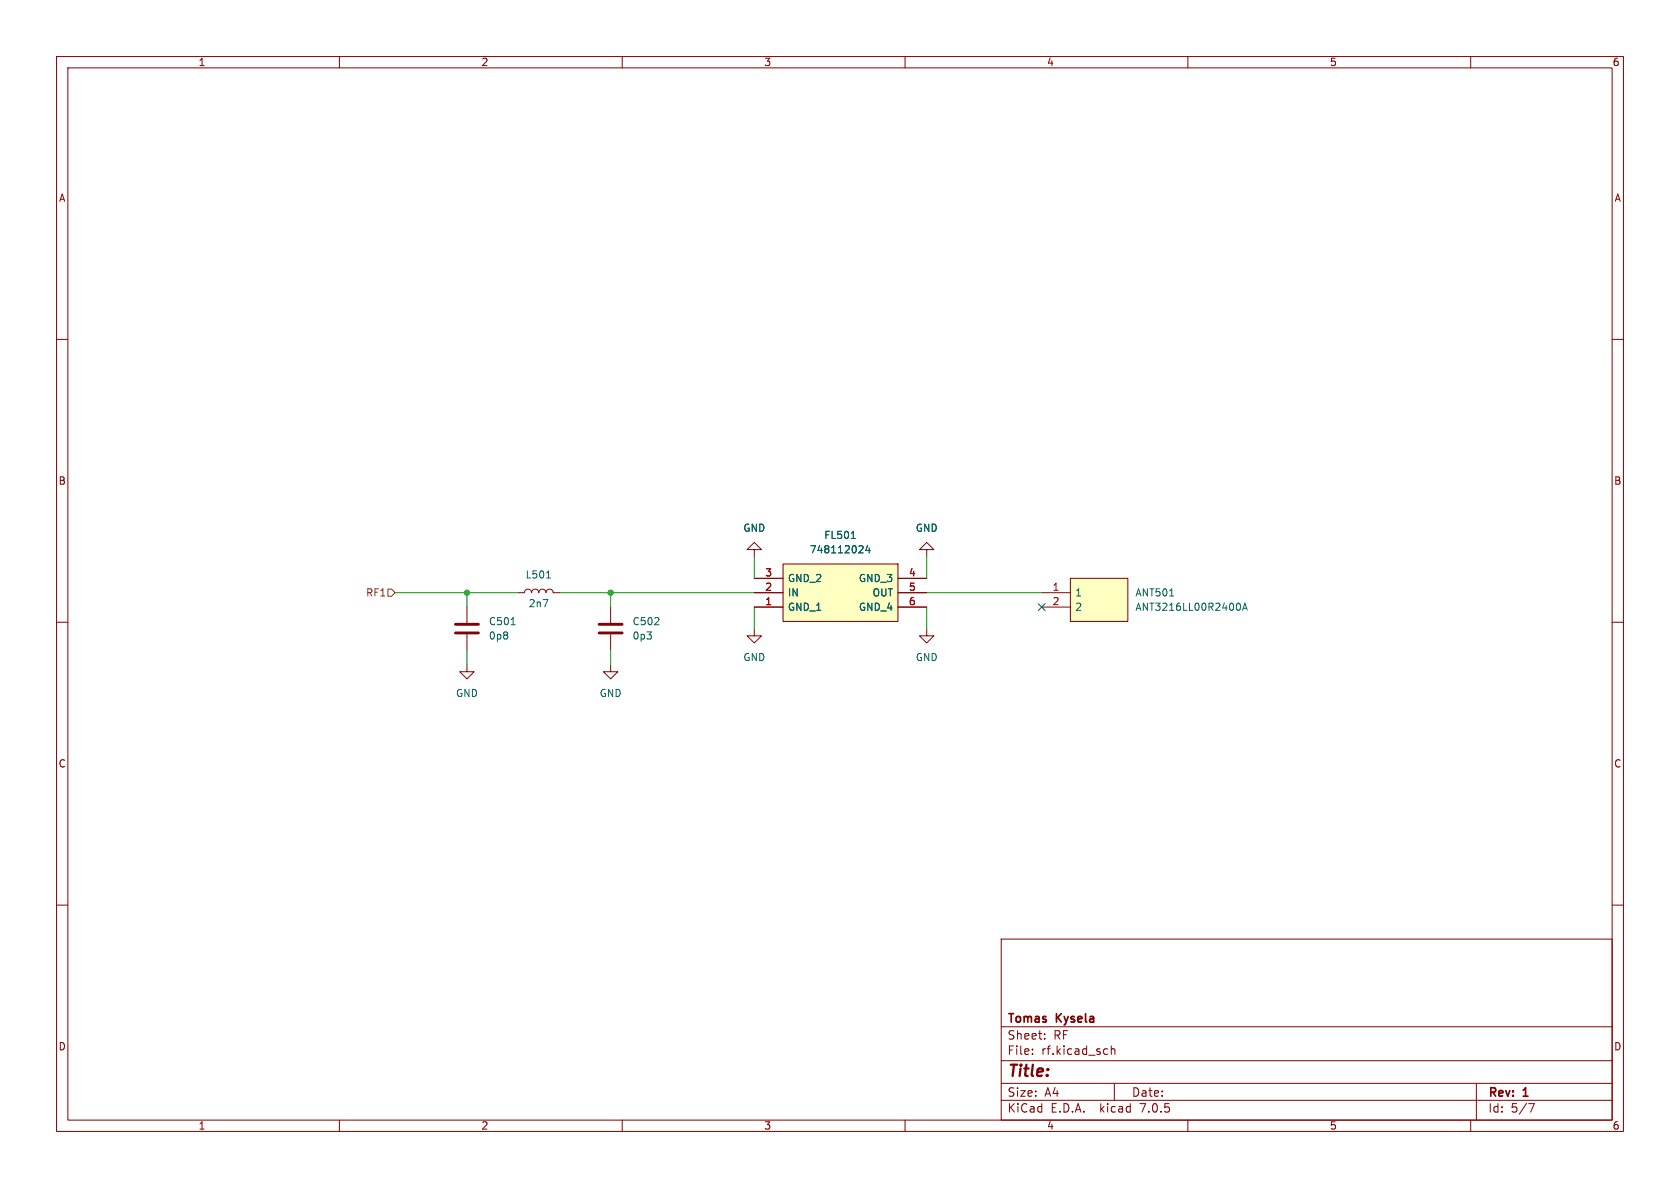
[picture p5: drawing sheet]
<svg xmlns="http://www.w3.org/2000/svg" width="297mm" height="210mm" viewBox="0 0 297 210" stroke-linecap="round" stroke-linejoin="round" font-family="sans-serif">
<g fill="none" stroke="#840000" stroke-width=".18">
<path d="M10 10h277v190h-277zM12 12h273v186h-273zM60 10v2M110 10v2M160 10v2M210 10v2M260 10v2M10 60h2M285 60h2M10 110h2M285 110h2M10 160h2"/>
<path d="M285 160h2M177 166h108v32h-108zM60 198v2M110 198v2M160 198v2M177 194.5h108M177 191.5h108M177 187.5h108M177 181.5h108M182.5 186.3v.1M182.5 185.5v.1M184.7 183.6v.1"/>
<path d="M184.7 182.8v.1M195.7 185.4l.1 .1M195.8 186.3l-.1 .1M196.5 184.9v1.5M196.5 185.5l.2-.1 .3 .1 .1 .9M197 191.5v3M210 198v2M260 198v2M261 191.5v6.5M270.2 195.1h1l-.6 1.5"/>
</g>
<path d="M189.2 102.2h10.2v7.7h-10.2z" fill="#ffffc2"/>
<path d="M163.8 97.2h1.3l-1.3-1.3-1.2 1.3h1.2v1.2M82.5 117.5v1.2h1.3l-1.3 1.3-1.2-1.3h1.2M82.5 107.3v2.8M82.5 112.1v2.8M91.4 104.8h1.3a.64 .64 0 0 1 .6-.7 .64 .64 0 0 1 .7 .7 .64 .64 0 0 1 .6-.7 .64 .64 0 0 1 .6 .7 .64 .64 0 0 1 .7-.7 .64 .64 0 0 1 .6 .7 .64 .64 0 0 1 .7-.7 .64 .64 0 0 1 .6 .7h1.3M107.9 117.5v1.2h1.3l-1.3 1.3-1.2-1.3h1.2M107.9 107.3v2.8M107.9 112.1v2.8M184.1 104.8h5.1M184.1 107.3h5.1M189.2 102.2h10.2v7.7h-10.2z" fill="none" stroke="#840000" stroke-width=".18"/>
<path d="M90.4 110.4h.7M96.6 102.2h.7M206.8 105.4h.7M219 106.6a.79 .79 0 0 1 0 1.3M219.7 107.9l.4-1.3 .4 1.3M219.8 107.5h.6" fill="none" stroke="#006464" stroke-width=".18"/>
<path d="M80.5 111.9h4.1M80.5 110.4h4.1M105.9 111.9h4.1M105.9 110.4h4.1" fill="none" stroke="#840000" stroke-width=".51"/>
<path d="M138.4 99.7h20.3v10.2h-20.3z" fill="#ffffc2"/>
<path d="M133.3 97.2h1.3l-1.3-1.3-1.2 1.3h1.2v1.2M138.4 99.7h20.3v10.2h-20.3zM133.3 111.1v1.3h1.3l-1.3 1.3-1.2-1.3h1.2M133.3 107.3h5.1M133.3 104.8h5.1M133.3 102.2h5.1M158.7 107.3h5.1M158.7 104.8h5.1M158.7 102.2h5.1M163.8 111.1v1.3h1.3l-1.3 1.3-1.2-1.3h1.2" fill="none" stroke="#840000" stroke-width=".18"/>
<path d="M150.5 95.2h.7M152.5 96.5l.1 .2-.1 .3-.7 .7h.8M153.4 96.4l-.3 .9h.8M153.7 96.9v.8" fill="none" stroke="#006464" stroke-width=".18"/>
<path d="M68.6 104.1h.6l.6 .7-.6 .6h-.6z" fill="none" stroke="#725600" stroke-width=".18"/>
<path d="M133.3 98.4v3.8M163.8 98.4v3.8M69.8 104.8h21.6M82.5 104.8v2.5M82.5 114.9v2.6M99.1 104.8h34.2M107.9 104.8v2.5M107.9 114.9v2.6M133.3 107.3v3.8M163.8 107.3v3.8M163.8 104.8h20.3" fill="none" stroke="#009600" stroke-width=".18"/>
<path d="M183.5 106.7l1.3 1.2M184.8 106.7l-1.3 1.2" fill="none" stroke="#000084" stroke-width=".18"/>
<g fill="#009600" stroke="#009600" stroke-width=".18">
<circle cx="107.9" cy="104.8" r=".46"/>
<circle cx="82.5" cy="104.8" r=".46"/>
</g>
<text font-size="2.8" fill="#840000" x="178" y="190.8">Title:</text>
<g font-size="2.1" fill="#840000">
<text x="178" y="183.9">Sheet:</text>
<text x="178" y="181.1">Tomas</text>
<text x="186.2" y="183.9">RF</text>
<text x="186.7" y="181.1">Kysela</text>
<text x="178" y="186.6">File:</text>
<text x="184" y="186.6">rf.kicad_sch</text>
<text x="178" y="196.8">KiCad</text>
<text x="178" y="194">Size:</text>
<text x="184.6" y="194">A4</text>
<text x="185.7" y="196.8">E.D.A.</text>
<text x="194.4" y="196.8">kicad</text>
<text x="200" y="194">Date:</text>
<text x="201.5" y="196.8">7.0.5</text>
<text x="263" y="194.2">Rev:</text>
<text x="263" y="196.8">Id:</text>
<text x="267" y="196.8">5/7</text>
<text x="269.2" y="194.2">1</text>
</g>
<g font-size="1.8" fill="#840000">
<text x="35" y="11.8">1</text>
<text x="85" y="11.8">2</text>
<text x="135" y="11.8">3</text>
<text x="185" y="11.8">4</text>
<text x="235" y="11.8">5</text>
<text x="285" y="11.8">6</text>
<text x="10.4" y="35.8">A</text>
<text x="285.4" y="35.8">A</text>
<text x="10.3" y="85.8">B</text>
<text x="285.3" y="85.8">B</text>
<text x="10.3" y="135.8">C</text>
<text x="285.3" y="135.8">C</text>
<text x="10.3" y="185.8">D</text>
<text x="285.3" y="185.8">D</text>
<text x="35" y="199.8">1</text>
<text x="85" y="199.8">2</text>
<text x="135" y="199.8">3</text>
<text x="185" y="199.8">4</text>
<text x="235" y="199.8">5</text>
<text x="285" y="199.8">6</text>
</g>
<g font-size="1.8" fill="#006464">
<text x="131.4" y="94.2">GND</text>
<text x="145.7" y="95.4">FL501</text>
<text x="161.8" y="94.2">GND</text>
<text x="143.1" y="98">748112024</text>
<text x="92.9" y="102.4">L501</text>
<text x="93.4" y="107.5">2n7</text>
<text x="139.2" y="105.6">IN</text>
<text x="139.2" y="103.1">GND_2</text>
<text x="151.8" y="103.1">GND_3</text>
<text x="154.2" y="105.6">OUT</text>
<text x="190" y="105.6">1</text>
<text x="200.7" y="105.6">ANT501</text>
<text x="86.4" y="110.7">C501</text>
<text x="86.4" y="113.2">0p8</text>
<text x="111.8" y="110.7">C502</text>
<text x="111.8" y="113.2">0p3</text>
<text x="139.2" y="108.1">GND_1</text>
<text x="151.8" y="108.1">GND_4</text>
<text x="190" y="108.1">2</text>
<text x="200.7" y="108.1">ANT3216LL00R2400A</text>
<text x="131.4" y="117">GND</text>
<text x="161.8" y="117">GND</text>
<text x="80.6" y="123.4">GND</text>
<text x="106" y="123.4">GND</text>
</g>
<g font-size="1.8" fill="#a90000">
<text x="135.2" y="102">3</text>
<text x="160.6" y="102">4</text>
<text x="135.2" y="107.1">1</text>
<text x="135.2" y="104.5">2</text>
<text x="160.6" y="104.5">5</text>
<text x="160.6" y="107.1">6</text>
<text x="186" y="104.5">1</text>
<text x="186" y="107.1">2</text>
</g>
<text font-size="1.8" fill="#725600" x="64.7" y="105.6">RF1</text>
</svg>
